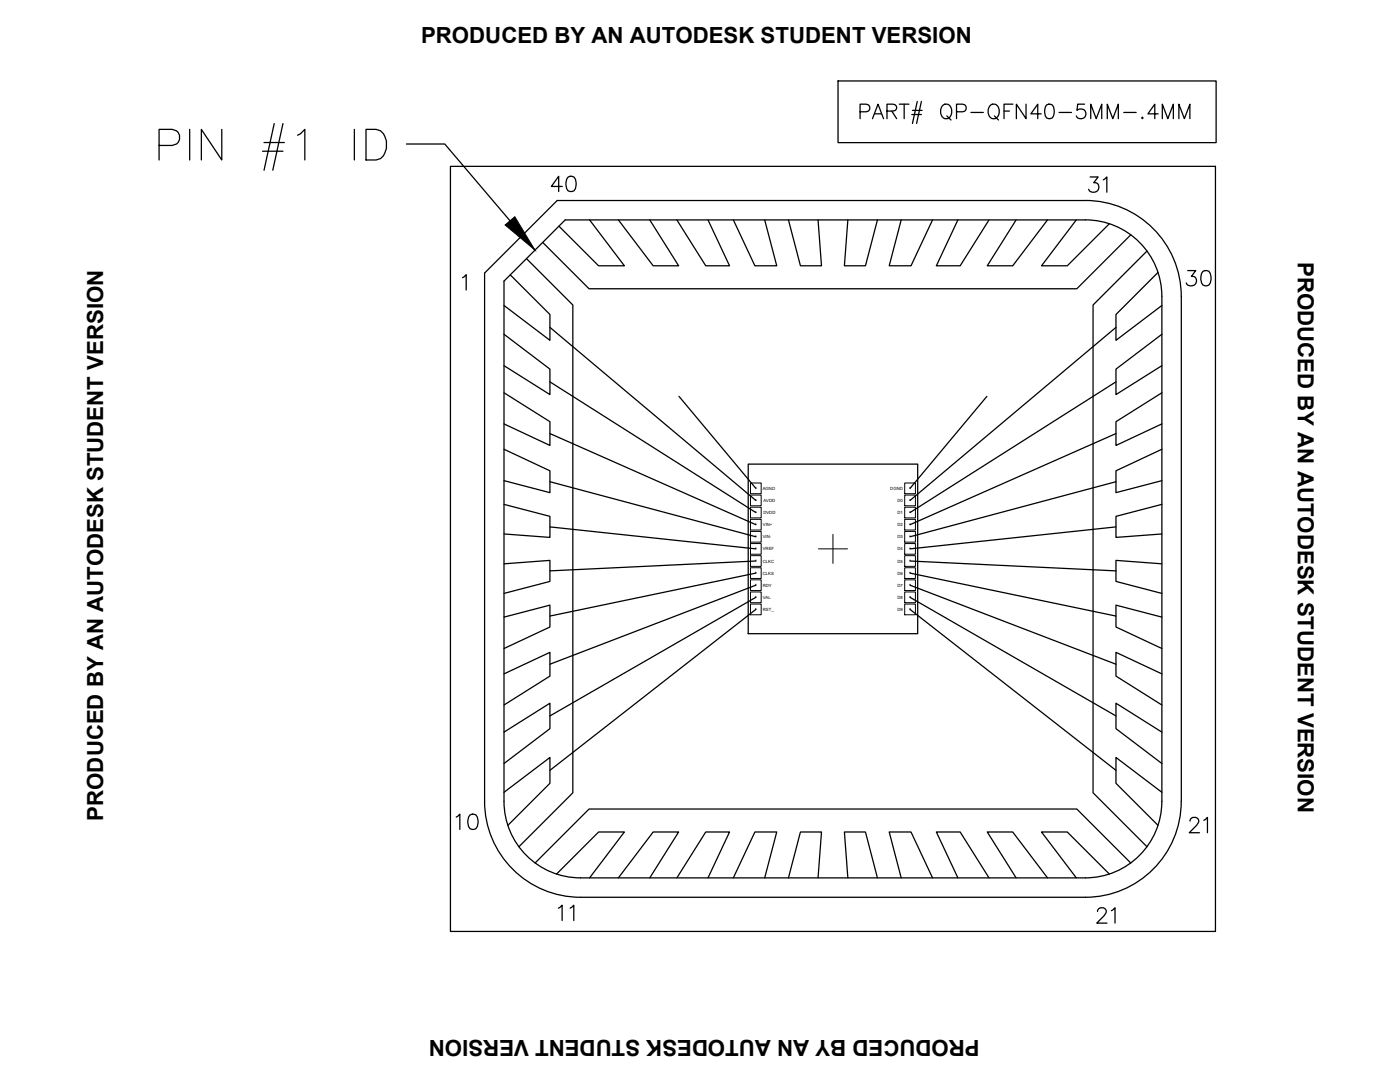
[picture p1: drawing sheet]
<svg xmlns="http://www.w3.org/2000/svg" width="279mm" height="216mm" viewBox="0 0 279 216" stroke-linecap="round" stroke-linejoin="round" font-family="sans-serif">
<!-- layer: 0 -->
<path d="M149.3 92.6h33.8v33.8h-33.8z" fill="none" stroke="#000" stroke-width=".25"/>
<g fill="none" stroke="#000" stroke-width=".2">
<path d="M149.8 96.4h2.1v2.1h-2.1zM149.8 98.8h2.1v2.1h-2.1zM150.8 97.4h.1M150.8 99.9h.1M180.6 98.8h2.1v2.1h-2.1zM180.6 96.4h2.1v2.1h-2.1zM181.6 99.9h.1M181.6 97.4h.1M149.8 101.2h2.1v2.1h-2.1zM149.8 103.6h2.1v2.2h-2.1zM149.8 106h2.1v2.2h-2.1zM149.8 108.5h2.1v2.1h-2.1z"/>
<path d="M149.8 110.9h2.1v2.1h-2.1zM149.8 113.3h2.1v2.1h-2.1zM149.8 115.7h2.1v2.1h-2.1zM149.8 118.1h2.1v2.2h-2.1zM150.8 102.3h.1M150.8 104.7h.1M150.8 107.1h.1M150.8 109.5h.1M150.8 111.9h.1M150.8 114.4h.1M150.8 116.8h.1M150.8 119.2h.1"/>
<path d="M180.6 118.1h2.1v2.2h-2.1zM180.6 115.7h2.1v2.1h-2.1zM180.6 113.3h2.1v2.1h-2.1zM180.6 110.9h2.1v2.1h-2.1zM180.6 108.5h2.1v2.1h-2.1zM180.6 106h2.1v2.2h-2.1zM180.6 103.6h2.1v2.2h-2.1zM180.6 101.2h2.1v2.1h-2.1zM181.6 119.2h.1M181.6 116.8h.1M181.6 114.4h.1M181.6 111.9h.1"/>
<path d="M181.6 109.5h.1M181.6 107.1h.1M181.6 104.7h.1M181.6 102.3h.1M149.8 120.5h2.1v2.2h-2.1zM150.8 121.6h.1M180.6 120.5h2.1v2.2h-2.1zM181.6 121.6h.1"/>
</g>
<!-- layer: 0D -->
<path d="M163.3 109.5h5.8M166.2 106.6v5.8" fill="none" stroke="#000" stroke-width=".2"/>
<!-- layer: MOLD -->
<path d="M89.9 33.2h152.7v152.7h-152.7zM96.7 54.5l14.5-14.5h105.4a19.1 19.1 0 0 1 19.1 19.1v100.8a19.1 19.1 0 0 1-19.1 19.1h-100.7a19.1 19.1 0 0 1-19.2-19.1zM216.6 43.9a15.3 15.3 0 0 1 15.3 15.2M216.6 43.9h-103.8l-12.2 12.2v103.8a15.3 15.3 0 0 0 15.3 15.3h100.7a15.3 15.3 0 0 0 15.3-15.3M231.9 59.1v100.8" fill="none" stroke="#000" stroke-width=".25"/>
<!-- layer: DIM -->
<path d="M100.8 44.9l1.9-1.7 4 6.7z" fill="#000" stroke="#000" stroke-width=".2"/>
<path d="M167.2 16.2h75.5v12.3h-75.5zM81.1 28.7h7.7l17.9 21.2M92.3 55.4l.7-.6v3.1" fill="none" stroke="#000" stroke-width=".25"/>
<!-- layer: FRAME2 -->
<g fill="none" stroke="#000" stroke-width=".25">
<path d="M101.8 54.8l7.9 8v5.1l-9.1-6.9M105.1 51.6l9.2 9.3v97.3l-10.7 10.8M117.7 43.9l6.9 9.1h-5.1l-8-7.9M123.4 43.9l7 9.1h5l-5.7-9.1M135.1 43.9l5.7 9.1h4.8l-4.3-9.1M146.4 43.9l4.3 9.1h4.3l-2.4-9.1M157.4 43.9l2.3 9.1h4.2l-.6-9.1M169.2 43.9l-.7 9.1h4.2l2.4-9.1M179.9 43.9l-2.4 9.1h4.3l4.3-9.1M191.2 43.9l-4.3 9.1h4.7l5.8-9.1M202.8 43.9l-5.8 9.1h5.1l7-9.1M214.8 43.9l-6.9 9.1h5.1l8.4-8.4"/>
<path d="M225.7 46.9l-10.8 10.7h-97.3l-9.3-9.2M228.9 50.1l-10.8 10.8v97.3l10.8 10.8M231.1 54.4l-8.4 8.4v5.1l9.2-6.9M100.6 66.7l9.1 7v5l-9.1-5.7M100.6 78.4l9.1 5.7v4.8l-9.1-4.3M231.9 66.7l-9.2 7v5l9.2-5.7M231.9 78.4l-9.2 5.7v4.8l9.2-4.3M100.6 89.6l9.1 4.3v4.4l-9.1-2.4M231.9 89.6l-9.2 4.3v4.4l9.2-2.4M100.6 100.6l9.1 2.4v4.2l-9.1-.7M100.6 112.5l9.1-.7v4.2l-9.1 2.4M231.9 100.6l-9.2 2.4v4.2l9.2-.7"/>
<path d="M231.9 112.5l-9.2-.7v4.2l9.2 2.4M100.6 123.1l9.1-2.4v4.4l-9.1 4.3M100.6 134.5l9.1-4.3v4.7l-9.1 5.8M231.9 123.1l-9.2-2.4v4.4l9.2 4.3M231.9 134.5l-9.2-4.3v4.7l9.2 5.8M100.6 146.1l9.1-5.8v5.1l-9.1 7M100.6 158.1l9.1-7v5.2l-8.3 8.4M231.9 146.1l-9.2-5.8v5.1l9.2 7M231.9 158.1l-9.2-7v5.2l8.4 8.4M106.8 172.2l10.8-10.8h97.3l10.8 10.8M111.1 174.4l8.4-8.4h5.1l-6.9 9.2M123.4 175.2l7-9.2h5l-5.7 9.2"/>
<path d="M135.1 175.2l5.7-9.2h4.8l-4.3 9.2M146.4 175.2l4.3-9.2h4.3l-2.4 9.2M157.4 175.2l2.3-9.2h4.2l-.6 9.2M169.2 175.2l-.7-9.2h4.2l2.4 9.2M179.9 175.2l-2.4-9.2h4.3l4.3 9.2M191.2 175.2l-4.3-9.2h4.7l5.8 9.2M202.8 175.2l-5.8-9.2h5.1l7 9.2M221.4 174.4l-8.4-8.4h-5.1l6.9 9.2"/>
</g>
<!-- layer: BOND -->
<g fill="none" stroke="#000" stroke-width=".25">
<path d="M109.7 65.3l41.1 34.6M109.7 76.2l41.1 26.1M135.5 79.1l15.3 18.3M197 79.1l-15.4 18.3M222.7 65.3l-41.1 34.6M222.7 76.2l-41.1 26.1M109.7 86.5l41.1 18.2M109.7 96.1l41.1 11M222.7 86.5l-41.1 18.2M222.7 96.1l-41.1 11M109.7 105.1l41.1 4.4M150.8 111.9l-41.1 2"/>
<path d="M150.8 114.4l-41.1 8.5M150.8 116.8l-41.1 15.7M150.8 119.2l-41.1 23.7M181.6 111.9l41.1 2M181.6 114.4l41.1 8.5M181.6 116.8l41.1 15.7M181.6 119.2l41.1 23.7M222.7 105.1l-41.1 4.4M150.8 121.6l-41.1 32.1M181.6 121.6l41.1 32.1"/>
</g>
<text font-size="14.6" x="30.7" y="35.3">PIN #1 ID</text>
<text font-size="7.9" x="170.7" y="25.8">PART# QP-QFN40-5MM-.4MM</text>
<g font-size="6.6">
<text x="109" y="39.5">40</text>
<text x="90.3" y="166.9">10</text>
<text x="236.4" y="167.6">21</text>
<text x="218" y="185.6">21</text>
</g>
<g font-size="6.2">
<text x="216.3" y="39.5">31</text>
<text x="236" y="58.2">30</text>
<text x="110.4" y="184.9">11</text>
</g>
<g font-size="4.4">
<text x="84" y="8.6">PRODUCED BY AN AUTODESK STUDENT VERSION</text>
<text x="259" y="52.3" transform="rotate(90 259 52.3)">PRODUCED BY AN AUTODESK STUDENT VERSION</text>
<text x="20.6" y="163.8" transform="rotate(-90 20.6 163.8)">PRODUCED BY AN AUTODESK STUDENT VERSION</text>
<text x="195.5" y="207.5" transform="rotate(180 195.5 207.5)">PRODUCED BY AN AUTODESK STUDENT VERSION</text>
</g>
<g font-size=".9">
<text x="152.2" y="97.8">AGND</text>
<text x="152.3" y="100.2">AVDD</text>
<text x="177.7" y="97.8">DGND</text>
<text x="179.1" y="100.2">D0</text>
<text x="152.2" y="107.4">VIN-</text>
<text x="152.2" y="105">VIN+</text>
<text x="152.3" y="102.6">DVDD</text>
<text x="179.1" y="102.6">D1</text>
<text x="179.1" y="105">D2</text>
<text x="179.1" y="107.4">D3</text>
<text x="152.2" y="109.8">VREF</text>
<text x="152.2" y="112.3">CLKC</text>
<text x="179.1" y="109.8">D4</text>
<text x="179.1" y="112.3">D5</text>
<text x="152.2" y="114.7">CLKS</text>
<text x="152.2" y="117.1">RDY</text>
<text x="152.2" y="119.5">VAL</text>
<text x="179.1" y="114.7">D6</text>
<text x="179.1" y="117.1">D7</text>
<text x="179.1" y="119.5">D8</text>
<text x="152.2" y="121.9">RST_</text>
<text x="179.1" y="121.9">D9</text>
</g>
</svg>
